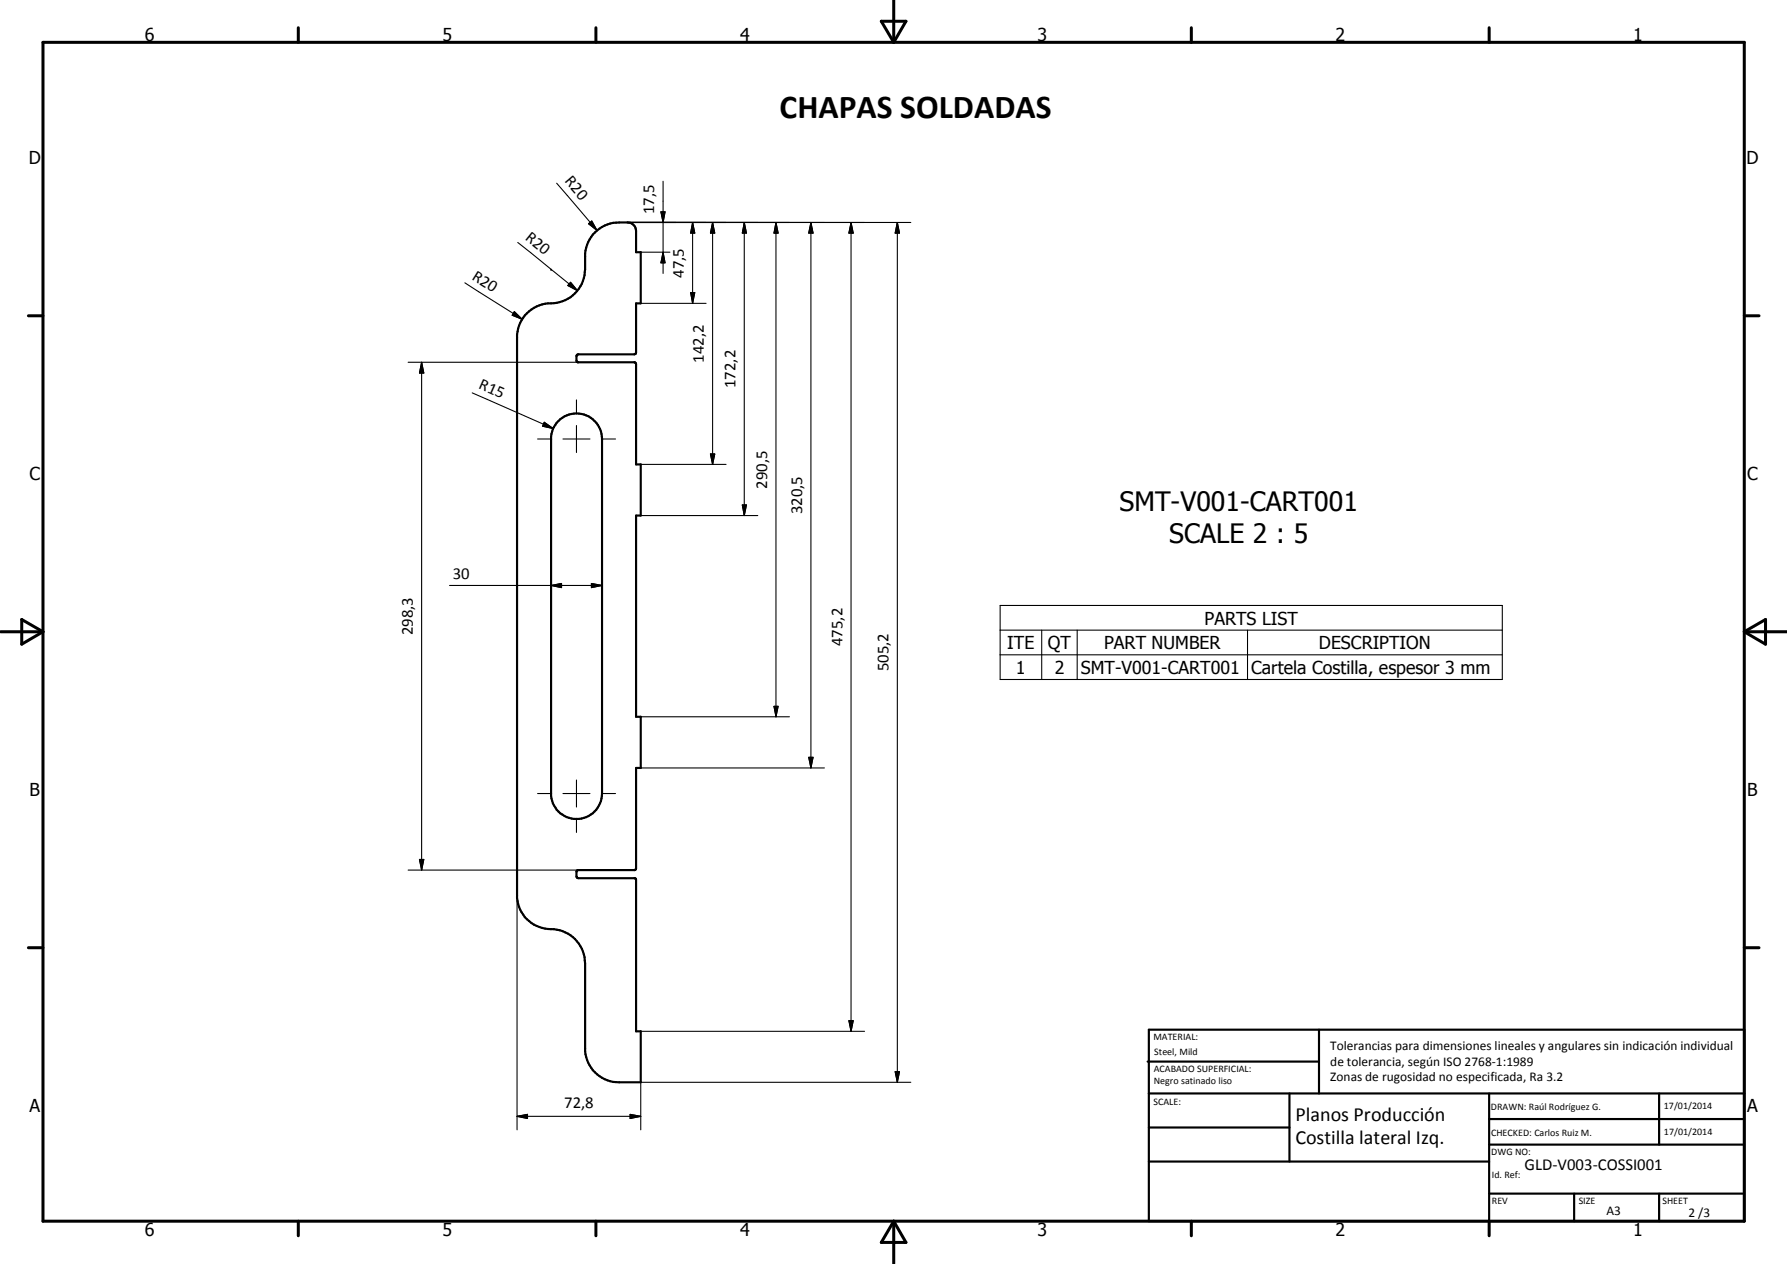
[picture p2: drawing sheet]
<svg xmlns="http://www.w3.org/2000/svg" width="420mm" height="297mm" viewBox="0 0 420 297" stroke-linecap="round" stroke-linejoin="round" font-family="sans-serif">
<g fill="none" stroke="#000" stroke-width=".51">
<path d="M139.4 55.1a8 8 0 0 1 6.2-2.8h1.9a2 2 0 0 1 2.1 2v5h1.1v12h-1.1l-.1 11.8-.4 .2h-13.1l-.4 .1-.1 .3v1.1l.3 .3h13.3l.3 .1 .2 .4v23.5h1.1v12.1h-1.1v47.2h1.1v12.1h-1.1v23.6l-.3 .4h-13.5l-.3 .4v1.1l.2 .3 .3 .1h13.3l.3 .4v35.6h1.1v11.9h-5.1a8 8 0 0 1-8-7.2v-20.7a8.2 8.2 0 0 0-8.7-8.1 8.1 8.1 0 0 1-7.3-7.2v-132.5a8.1 8.1 0 0 1 8.6-7.4 8.1 8.1 0 0 0 7.4-7.9l.1-4.4 .6-2zM130.9 99.4a6 6 0 0 1 6.7-1.9 6 6 0 0 1 4 5.7v83.3a6 6 0 0 1-5.8 6 6 6 0 0 1-6.2-5.4v-84.5l.4-1.8zM269.8 249.5h40.3M270.1 242h140v45h-140zM270.1 257h140M303.2 257v16M310.1 242v15M350.1 257v30M390.1 257v12M270.1 265h33.1M270.1 273h80M350.1 269h60"/>
<path d="M350.1 263h60M350.1 280.5h60M370.1 280.5v6.5M390.1 280.5v6.5"/>
</g>
<g fill="none" stroke="#000" stroke-width=".71">
<path d="M10.1 9.9h400v277.1h-400zM70.1 6.5v3.4M140.1 6.5v3.4M207.2 5h5.8l-2.9 4.9zM210.1 0v9.9M280.1 6.5v3.4M350.1 6.5v3.4M6.7 74.2h3.4M410.1 74.2h3.5M.1 148.5h10M5.1 145.6l5 2.9-5 2.9zM410.1 148.5h10"/>
<path d="M410.1 148.5l5-2.9v5.8zM6.7 222.7h3.4M410.1 222.7h3.5M70.1 287v3.4M140.1 287v3.4M210.1 287v10M210.1 287l2.9 5h-5.8zM280.1 287v3.4M350.1 287v3.4"/>
</g>
<g fill="none" stroke="#000" stroke-width=".25">
<path d="M121.7 57l7.9 6.3M130.9 43.1l9.5 11M138.4 52.6l.7-.7 1.3 2.2zM147.5 52.3h66.7M150.7 59.3h6.8M155.4 49.8h1l-.5 2.5zM155.9 59.3l.5 2.5h-1zM155.9 42.6v21.7M162.8 52.3l.6 2.5h-1zM162.8 52.3v19M167.5 52.3l.6 2.5h-1.1zM167.5 52.3v56.8"/>
<path d="M175 52.3l.5 2.5h-1zM175 52.3v68.9M182.4 52.3l.6 2.5h-1zM182.4 52.3v116.1M190.7 52.3l.5 2.5h-1.1zM190.7 52.3v128.2M200.1 52.3l.5 2.5h-1zM200.1 52.3v190.1M211 52.3l.5 2.5h-1zM211 52.3v202M109.3 66.5l13.5 8.5M120.9 73.2l1.9 1.8-2.4-.9z"/>
<path d="M129.6 63.3h.1M129.6 63.3l6.2 5M134.1 66.3l1.7 2-2.3-1.2zM150.7 71.3h15.3M162.4 68.7h1l-.6 2.6zM96 85.1h40M99.1 85.1l.5 2.6h-1zM99.1 85.1v119.4M111 92.3l19.1 8.4M128 99.2l2.1 1.5-2.5-.5zM135.5 94v3M135.5 100v6.3"/>
<path d="M126.4 103.2h3M132.4 103.2h6.3M141.7 103.2h3M150.7 109.1h20M167 106.7h1.1l-.6 2.4zM174.5 118.7h1l-.5 2.5zM105.7 137.6h35.9M129.6 137.6l2.4-.5v1zM139.1 137.1l2.5 .5-2.5 .5zM150.7 121.2h27.5M235.2 142.3h118v17.4h-118zM235.2 148.1h118"/>
<path d="M235.2 153.9h118M244.9 148.1v11.6M253.3 148.1v11.6M293.3 148.1v11.6M150.7 168.4h34.9M182 166h1l-.6 2.4zM190.1 178h1.1l-.5 2.5zM126.4 186.5h3M132.4 186.5h6.3M135.5 183.3v6.4M135.5 192.7v2.9M141.7 186.5h3"/>
<path d="M150.7 180.5h43.1M96 204.5h40M98.6 202h1l-.5 2.5zM121.6 210.4v55.1M199.6 239.9h1l-.5 2.5zM150.7 242.4h52.6M210.5 251.8h1l-.5 2.5zM214.2 254.3h-63.5v11.2M121.6 262.3l2.4-.4v.9zM121.6 262.3h29.1M148.2 261.9l2.5 .4-2.5 .5z"/>
</g>
<g fill="#000">
<path d="M138.4 52.6l.7-.7 1.3 2.2zM155.4 49.8h1l-.5 2.5zM162.8 52.3l.6 2.5h-1zM167.5 52.3l.6 2.5h-1.1zM175 52.3l.5 2.5h-1zM182.4 52.3l.6 2.5h-1zM190.7 52.3l.5 2.5h-1.1zM200.1 52.3l.5 2.5h-1zM211 52.3l.5 2.5h-1zM120.9 73.2l1.9 1.8-2.4-.9zM134.1 66.3l1.7 2-2.3-1.2zM155.9 59.3l.5 2.5h-1z"/>
<path d="M162.4 68.7h1l-.6 2.6zM99.1 85.1l.5 2.6h-1zM128 99.2l2.1 1.5-2.5-.5zM167 106.7h1.1l-.6 2.4zM174.5 118.7h1l-.5 2.5zM129.6 137.6l2.4-.5v1zM139.1 137.1l2.5 .5-2.5 .5zM182 166h1l-.6 2.4zM190.1 178h1.1l-.5 2.5zM98.6 202h1l-.5 2.5zM199.6 239.9h1l-.5 2.5zM210.5 251.8h1l-.5 2.5z"/>
<path d="M121.6 262.3l2.4-.4v.9zM148.2 261.9l2.5 .4-2.5 .5z"/>
</g>
<text font-size="7.9" x="183.3" y="27.8">CHAPAS SOLDADAS</text>
<g font-size="6.3">
<text x="263.2" y="120.2">SMT-V001-CART001</text>
<text x="274.9" y="127.7">SCALE 2 : 5</text>
</g>
<g font-size="4.7">
<text x="304.6" y="263.5">Planos Producción</text>
<text x="304.6" y="268.9">Costilla lateral Izq.</text>
</g>
<g font-size="4.2">
<text x="34" y="9.6">6</text>
<text x="104" y="9.6">5</text>
<text x="174" y="9.6">4</text>
<text x="244" y="9.6">3</text>
<text x="314" y="9.6">2</text>
<text x="384" y="9.6">1</text>
<text x="6.8" y="38.7">D</text>
<text x="410.6" y="38.7">D</text>
<text x="7" y="112.9">C</text>
<text x="410.8" y="112.9">C</text>
<text x="283.2" y="146.8">PARTS LIST</text>
<text x="236.8" y="152.5">ITE</text>
<text x="246.4" y="152.5">QT</text>
<text x="259.6" y="152.5">PART NUMBER</text>
<text x="310.1" y="152.5">DESCRIPTION</text>
<text x="238.9" y="158.3">1</text>
<text x="248" y="158.4">2</text>
<text x="254.2" y="158.4">SMT-V001-CART001</text>
<text x="294.2" y="158.4">Cartela Costilla, espesor 3 mm</text>
<text x="7" y="187.1">B</text>
<text x="410.8" y="187.1">B</text>
<text x="7" y="261.4">A</text>
<text x="410.8" y="261.4">A</text>
<text x="34" y="290.4">6</text>
<text x="104" y="290.4">5</text>
<text x="174" y="290.4">4</text>
<text x="244" y="290.4">3</text>
<text x="314" y="290.4">2</text>
<text x="384" y="290.4">1</text>
</g>
<g font-size="3.9">
<text x="132.6" y="42.6" transform="rotate(50 132.6 42.6)">R20</text>
<text x="153.8" y="50.4" transform="rotate(-90 153.8 50.4)">17,5</text>
<text x="123.3" y="56.3" transform="rotate(39 123.3 56.3)">R20</text>
<text x="110.8" y="65.6" transform="rotate(32 110.8 65.6)">R20</text>
<text x="160.8" y="65.3" transform="rotate(-90 160.8 65.3)">47,5</text>
<text x="165.5" y="85.2" transform="rotate(-90 165.5 85.2)">142,2</text>
<text x="112.4" y="91.2" transform="rotate(24 112.4 91.2)">R15</text>
<text x="173" y="91.2" transform="rotate(-90 173 91.2)">172,2</text>
<text x="180.4" y="114.9" transform="rotate(-90 180.4 114.9)">290,5</text>
<text x="188.6" y="120.9" transform="rotate(-90 188.6 120.9)">320,5</text>
<text x="106.5" y="136.1">30</text>
<text x="97.1" y="149.3" transform="rotate(-90 97.1 149.3)">298,3</text>
<text x="198.1" y="151.8" transform="rotate(-90 198.1 151.8)">475,2</text>
<text x="208.9" y="157.8" transform="rotate(-90 208.9 157.8)">505,2</text>
<text x="132.7" y="260.3">72,8</text>
<text x="358.5" y="275">GLD-V003-COSSI001</text>
</g>
<g font-size="3.1">
<text x="312.7" y="246.8">Tolerancias para dimensiones lineales y angulares sin indicación individual</text>
<text x="312.7" y="250.4">de tolerancia, según ISO 2768-1:1989</text>
<text x="312.7" y="254">Zonas de rugosidad no especificada, Ra 3.2</text>
<text x="377.7" y="285.6">A3</text>
<text x="397" y="285.9">2 /3</text>
</g>
<g font-size="2.4">
<text x="271.2" y="244.4">MATERIAL:</text>
<text x="271.3" y="252">ACABADO SUPERFICIAL:</text>
<text x="271.4" y="247.9">Steel, Mild</text>
<text x="271.3" y="254.6">Negro satinado liso</text>
<text x="271.2" y="259.7">SCALE:</text>
<text x="350.6" y="260.8">DRAWN: Raúl Rodríguez G.</text>
<text x="391.2" y="260.6">17/01/2014</text>
<text x="350.6" y="267">CHECKED: Carlos Ruiz M.</text>
<text x="391.2" y="266.7">17/01/2014</text>
<text x="350.6" y="271.4">DWG NO:</text>
<text x="350.8" y="276.9">Id. Ref:</text>
<text x="350.8" y="282.8">REV</text>
<text x="371.2" y="282.9">SIZE</text>
<text x="390.9" y="282.9">SHEET</text>
</g>
</svg>
